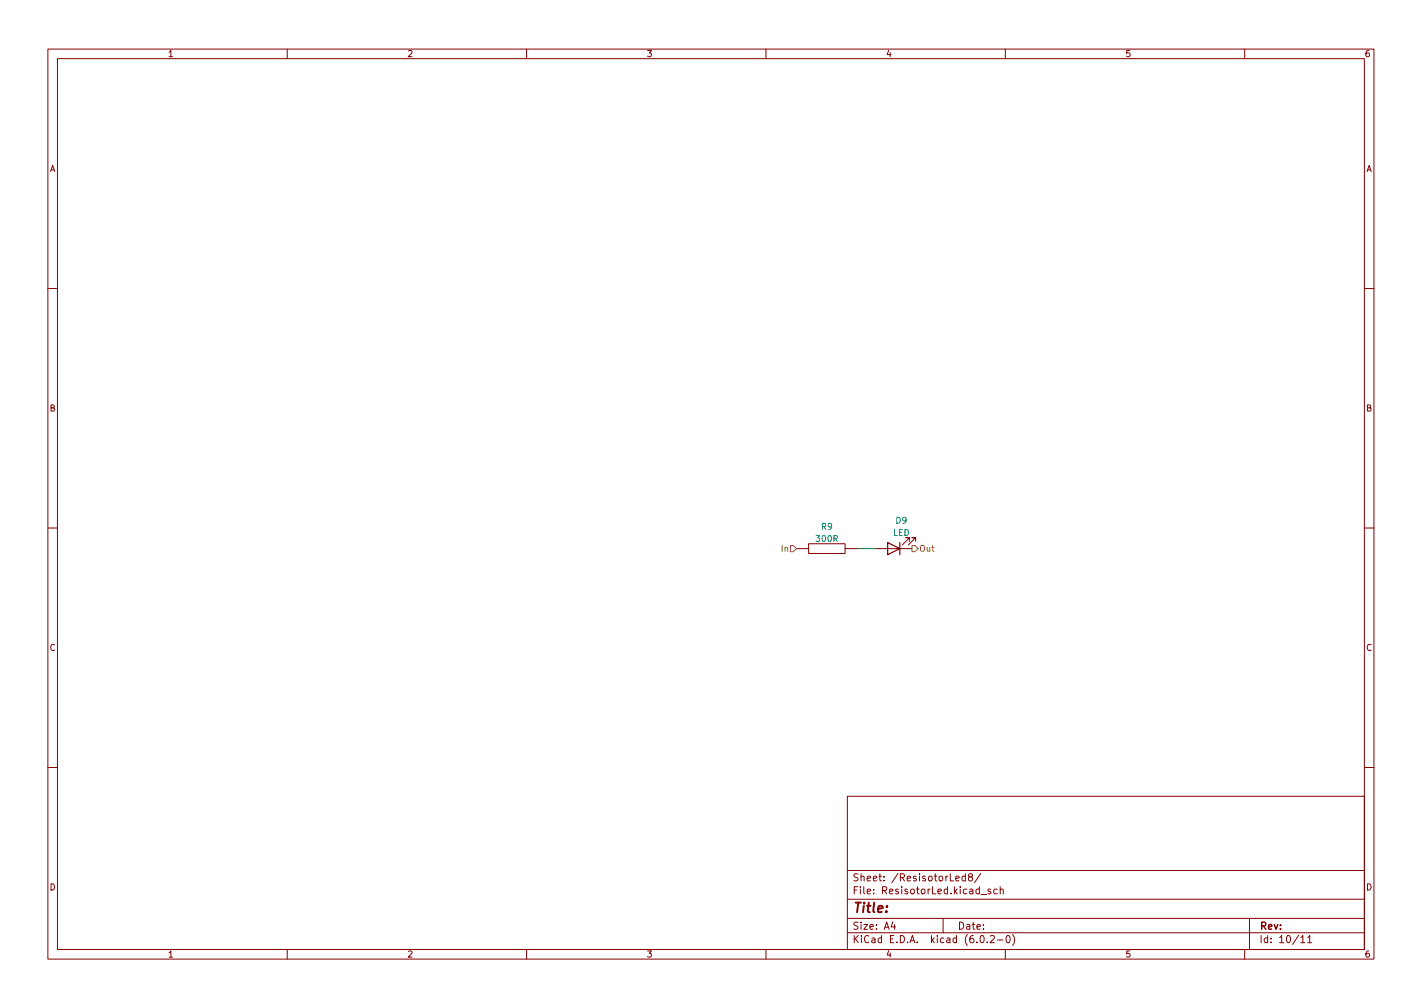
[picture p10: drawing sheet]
<svg xmlns="http://www.w3.org/2000/svg" width="297mm" height="210mm" viewBox="0 0 297 210" stroke-linecap="round" stroke-linejoin="round" font-family="sans-serif">
<g fill="none" stroke="#840000" stroke-width=".21">
<path d="M10 10.2h277v190.1h-277zM12 12.2h273v186.1h-273zM60 10.2v2M110 10.2v2M160 10.2v2M210 10.2v2M260 10.2v2M10 60.2h2M285 60.2h2M10 110.2h2M166.4 114.5h2.5M168.9 113.5h7.6v2.1h-7.6z"/>
<path d="M176.5 114.5h2.6M182.9 114.5h7.6M190 113v-.7h-.8h.8l-1.5 1.5M191.3 113v-.7h-.8h.8l-1.6 1.5M285 110.2h2M10 160.2h2M177 166.3h108v32h-108zM285 160.2h2M60 198.3v2M110 198.3v2M160 198.3v2M177 194.8h108"/>
<path d="M177 191.8h108M177 187.8h108M177 181.8h108M186.5 192.5l-.4 1h1M186.9 193v1M197 191.8v3M199.6 183.4l.8-.1-.1-.3-.4-.1-.3 .2 .1 .8h.6M201.6 183l-.4-.1-.3 .3 .2 .7h.5M201.6 182.4v1.5M202.6 183.1l-.3-.3 .1-.2 .2-.2 .4 .1 .1 .2v.2l-.7 .2-.1 .3 .1 .4 .2 .1h.4l.1-.3v-.2l-.2-.3M204.9 182.4l-1.3 1.9M204.9 195.4l.2-.1a.8 .8 0 0 1 .5 .8 .8 .8 0 0 1-.5 .7 1 1 0 0 1-.2-1.4z"/>
<path d="M204.9 186.8h1.2M206.2 196.7v.1M206.9 195.5l.5-.2 .3 .5-.9 1h.9M206.9 185.7l-.3-.1-.2 .2v.3l.5 .1v.4h-.5M208.3 185.7l-.4-.1-.3 .3 .1 .7h.6M208.4 196.3h1.1M208.9 185.8l.2-.2 .4 .1 .1 .9M208.9 185.1v1.5M210 198.3v2M210.4 195.4l.1-.1a.8 .8 0 0 1 .5 .8 .8 .8 0 0 1-.5 .7 1 1 0 0 1-.1-1.4zM211.5 195.1a1.72 1.72 0 0 1 0 2.3M260 198.3v2"/>
<path d="M261 191.8v6.5M271.7 195.8l.5-.5v1.5M271.7 196.8h.9M273.1 195.8l.5-.5v1.5M273.1 196.8h.9"/>
</g>
<path d="M185.4 113.3l2.6 1.2-2.6 1.3zM188 113.3v2.5" fill="none" stroke="#840000" stroke-width=".25"/>
<path d="M165.1 113.9h.6l.7 .6-.7 .7h-.6zM190.5 113.9h.6l.7 .6-.7 .7h-.6z" fill="none" stroke="#848400" stroke-width=".21"/>
<path d="M179.1 114.5h3.8" fill="none" stroke="#008400" stroke-width=".21"/>
<text font-size="2.8" fill="#840000" x="178" y="190.6">Title:</text>
<g font-size="2.1" fill="#840000">
<text x="178" y="184">Sheet: /ResisotorLed8/</text>
<text x="178" y="186.7">File: ResisotorLed.kicad_sch</text>
<text x="178" y="196.9">KiCad E.D.A. kicad (6.0.2-0)</text>
<text x="178" y="194.1">Size: A4</text>
<text x="200" y="194.1">Date:</text>
<text x="263" y="194.1">Rev:</text>
<text x="263" y="196.9">Id: 10/11</text>
</g>
<g font-size="1.8" fill="#840000">
<text x="35" y="11.9">1</text>
<text x="85" y="11.9">2</text>
<text x="135" y="11.9">3</text>
<text x="185" y="11.9">4</text>
<text x="235" y="11.9">5</text>
<text x="285" y="11.9">6</text>
<text x="10.3" y="35.9">A</text>
<text x="285.3" y="35.9">A</text>
<text x="10.3" y="85.9">B</text>
<text x="285.3" y="85.9">B</text>
<text x="10.3" y="135.9">C</text>
<text x="285.3" y="135.9">C</text>
<text x="10.3" y="185.9">D</text>
<text x="285.3" y="185.9">D</text>
<text x="35" y="199.9">1</text>
<text x="85" y="199.9">2</text>
<text x="135" y="199.9">3</text>
<text x="185" y="199.9">4</text>
<text x="235" y="199.9">5</text>
<text x="285" y="199.9">6</text>
</g>
<g font-size="1.8" fill="#008484">
<text x="170.6" y="113.1">300R</text>
<text x="171.6" y="110.6">R9</text>
<text x="186.5" y="111.9">LED</text>
<text x="187.1" y="109.3">D9</text>
</g>
<g font-size="1.8" fill="#848400">
<text x="163.3" y="115.2">In</text>
<text x="192" y="115.2">Out</text>
</g>
</svg>
